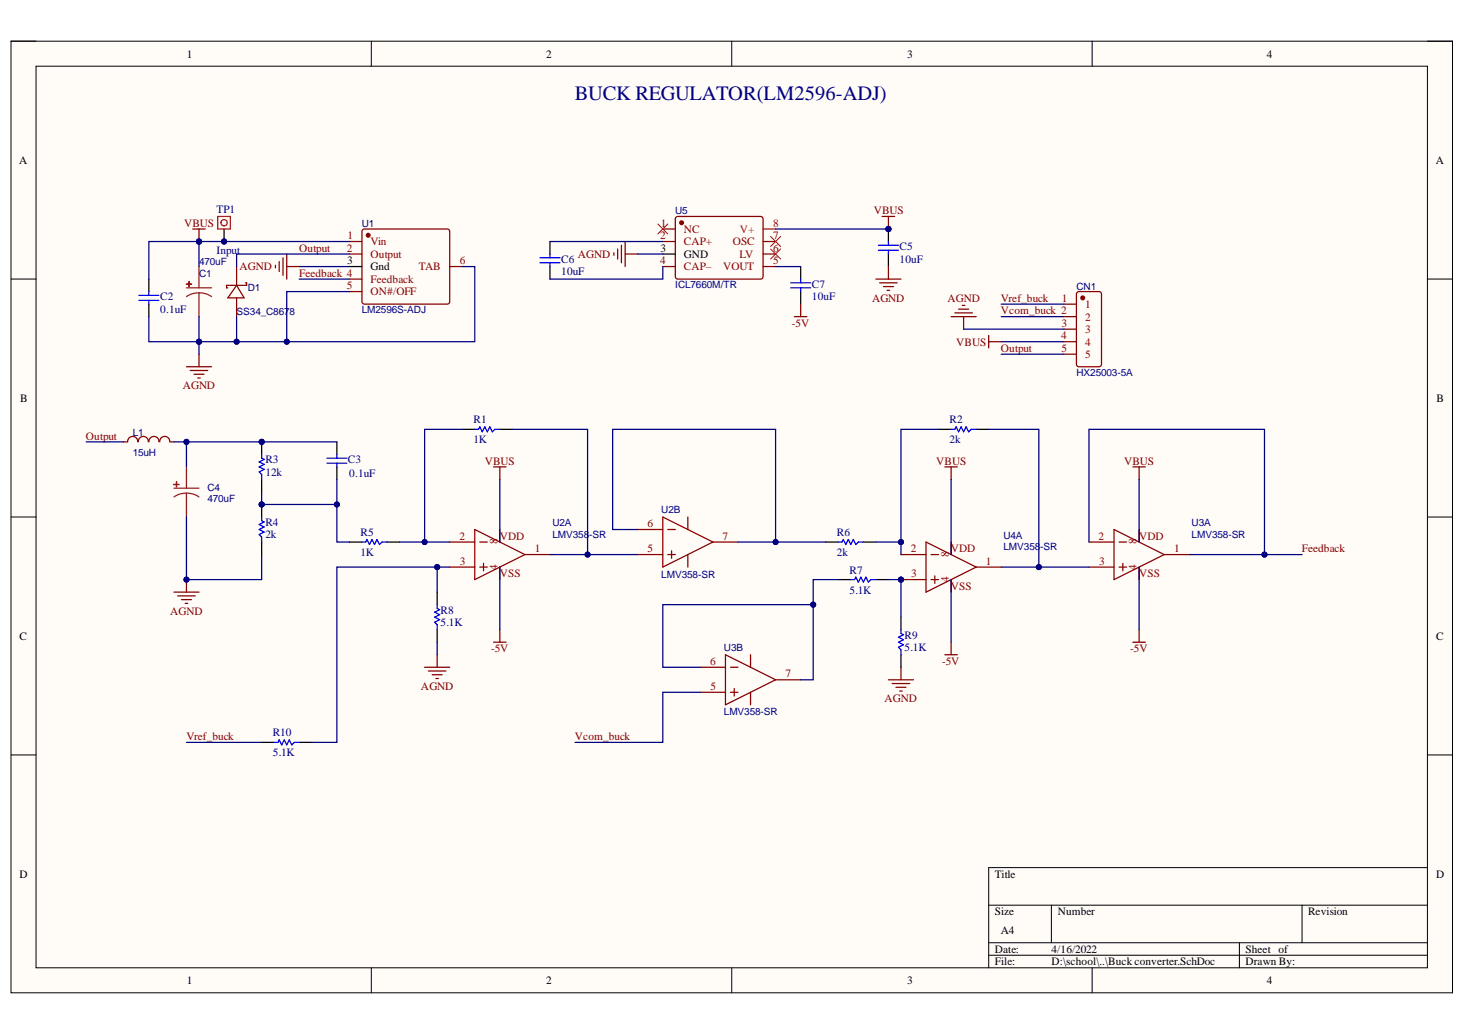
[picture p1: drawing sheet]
# Altium project Test Board Buck converter.PrjPcb
1 sheet, 27 parts. Net scope: global (net labels, ports and power ports of the same name join across sheets).
Board file: BuckTest.PcbDoc

## Sheet Buck converter.SchDoc
size A4; SheetNumber: 1; SheetTotal: 1

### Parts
C1  470uF  [CAP-SMD_BD12.5-L13.0-W13.0-RD]
C2  0.1uF  [0805C]
C3  0.1uF  [0805C]
C4  470uF  [CAP-SMD_BD12.5-L13.0-W13.0-RD]
C5  10uF  [0805C]
C6  10uF  [0805C]
C7  10uF  [0805C]
CN1  HX25003-5A  [CONN-TH_5P-P2.50_HX25003-5A]
D1  SS34_C8678  [DO-214AC_L4.3-W2.7-LS5.3-RD]
L1  15uH  [IND-SMD_L11.5-W10.5_MWSA1004]
R1  1K  [0805]
R2  2k  [0805]
R3  12k  [0805]
R4  2k  [0805]
R5  1K  [0805]
R6  2k  [0805]
R7  5.1K  [0805]
R8  5.1K  [0805]
R9  5.1K  [0805]
R10  5.1K  [0805]
TP1  INPUT  [Testpoin]
U1  LM2596S-ADJ  [TO-263-5_L10.2-W8.9-P1.70-BR]
U2  LMV358-SR  [SOP-8_L4.9-W3.9-P1.27-LS6.0-BL]  (parts A,B of 2)
U3  LMV358-SR  [SOP-8_L4.9-W3.9-P1.27-LS6.0-BL]  (parts A,B of 2)
U4  LMV358-SR  [SOP-8_L4.9-W3.9-P1.27-LS6.0-BL]  (part A of 2)
U5  ICL7660M/TR  [SOP-8_L4.9-W3.9-P1.27-LS6.0-BL]
USB1  microUSB  [MICRO-USB-SMD_MICROXNJ]  (value not drawn)

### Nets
+5: U2.8(VDD) U3.8(VDD) U4.8(VDD) USB1.1(VBUS)
-5V: C7.2 U2.4(VSS) U3.4(VSS) U4.4(VSS)
AGND: C1.2 C2.2 C4.2 C5.2 CN1.3 D1.2(A) R4.1 R8.1 R9.1 U1.3(Gnd) U1.5(ON#/OFF) U1.6(TAB) U5.3(GND) USB1.5(GND) USB1.6(SH1) USB1.7(SH2) USB1.8(SH3) USB1.9(SH4)
VBUS: C1.1 C2.1 C5.1 CN1.4 TP1.1 U1.1(Vin) U5.8(V+)
Feedback: U1.4(Feedback) U3.1(OUTA) U3.2(INA-)
Output: CN1.5 D1.1(K) L1.1 U1.2(Output)
Vcom_buck: CN1.2 U3.5(INB+)
Vref_buck: CN1.1 R10.2
NetC3_1: C3.1 C4.1 L1.2 R3.2
NetC3_2: C3.2 R3.1 R4.2 R5.2
NetC6_1: C6.1 U5.2(CAP+)
NetC6_2: C6.2 U5.4(CAP–)
NetC7_1: C7.1 U5.5(VOUT)
NetR1_1: R1.1 U2.1(OUTA) U2.5(INB+)
NetR1_2: R1.2 R5.1 U2.2(INA-)
NetR2_1: R2.1 U3.3(INA+) U4.1(OUTA)
NetR2_2: R2.2 R6.1 U4.2(INA-)
NetR6_2: R6.2 U2.6(INB-) U2.7(OUTB)
NetR7_1: R7.1 R9.2 U4.3(INA+)
NetR7_2: R7.2 U3.6(INB-) U3.7(OUTB)
NetR8_2: R8.2 R10.1 U2.3(INA+)

Not connected (* = marked no-connect by the designer): U5 1(NC)* 6(LV)* 7(OSC)*; USB1 2(D-)* 3(D+)* 4(ID)*

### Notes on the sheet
- BUCK REGULATOR(LM2596-ADJ)
